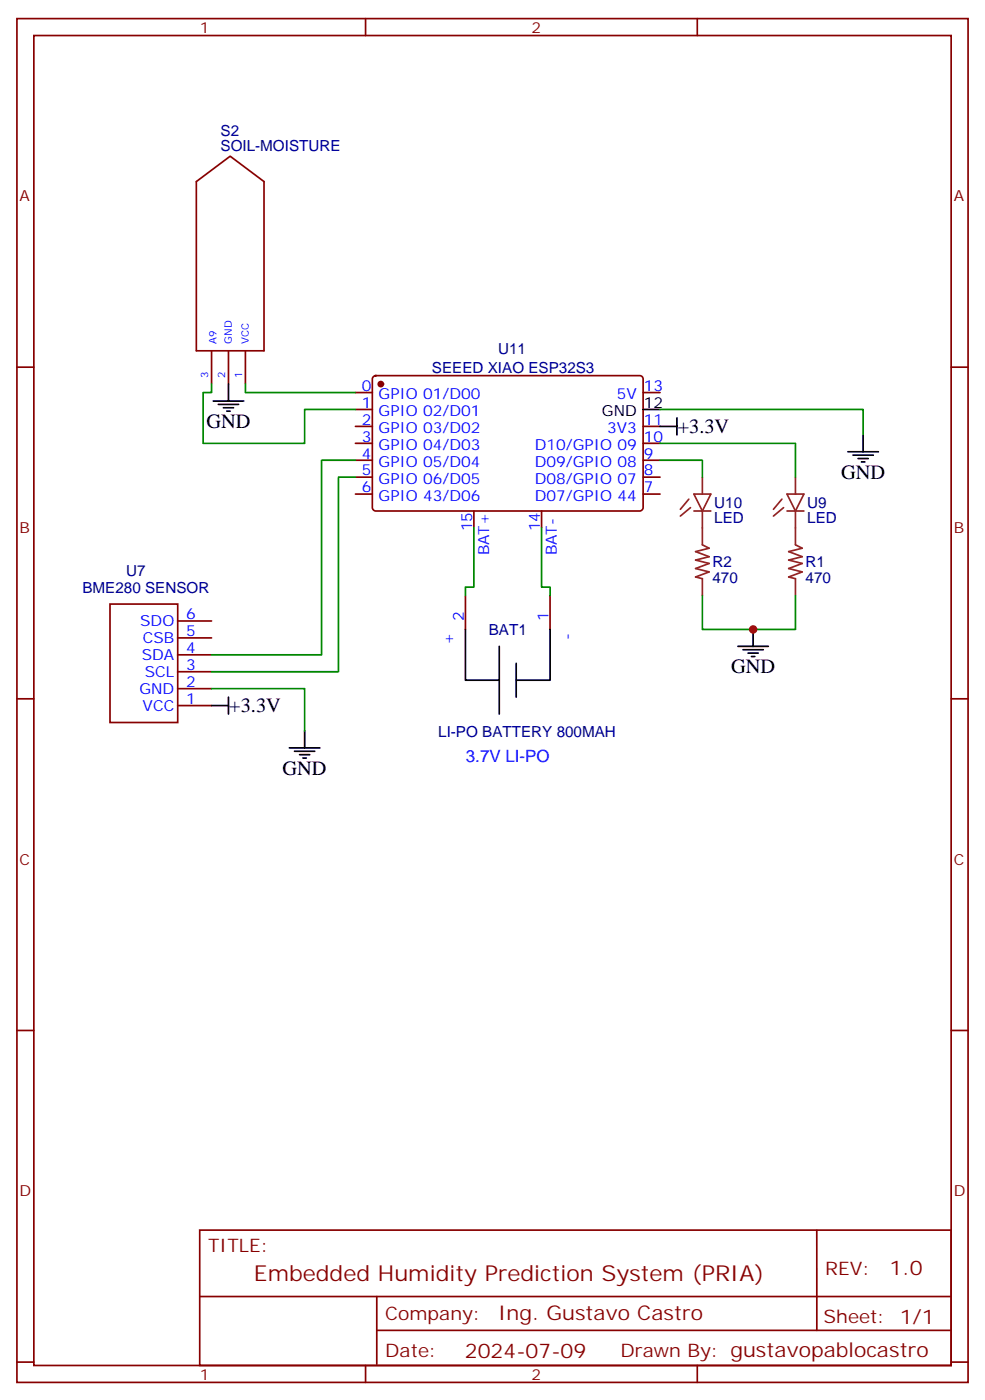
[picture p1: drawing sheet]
<svg xmlns="http://www.w3.org/2000/svg" width="205mm" height="292mm" viewBox="0 0 205 292" stroke-linecap="round" stroke-linejoin="round" font-family="sans-serif">
<g fill="none" stroke="#870000" stroke-width=".35">
<path d="M3.5 3.9h198.3v284.3h-198.3zM7.1 7.4h191.2v277.3h-191.2zM76.2 3.9v3.5M145.3 3.9v3.5M40.9 37.9l7.1-5.3 7 5.3v35.2h-14.1zM3.5 76.6h3.6M44.1 73.1v7M47.6 73.1v7M51.2 73.1v7M77.8 78.5l.5-.2h55a.71 .71 0 0 1 .8 .7v26.8a.76 .76 0 0 1-.8 .7h-55a.76 .76 0 0 1-.7-.7v-26.8zM198.3 76.6h3.5M74.1 81.8h3.5"/>
<path d="M74.1 85.4h3.5M74.1 88.9h3.5M74.1 92.4h3.5M74.1 96h3.5M74.1 99.5h3.5M134.1 81.8h3.5M134.1 88.9h3.5M134.1 92.4h3.5M134.1 96h3.5M134.1 99.5h3.5M74.1 103h3.5M98.8 106.5v3.6"/>
<path d="M112.9 106.5v3.6M134.1 103h3.5M22.9 125.9h14.1v24.7h-14.1zM37 136.5h7.1M37 133h7.1M37 129.5h7.1M97 124.2v7M114.7 124.2v7M3.5 145.7h3.6M37 147.1h7.1M37 143.6h7.1M37 140.1h7.1"/>
<path d="M198.3 145.7h3.5M3.5 214.8h3.6M198.3 214.8h3.5M41.6 256.5h156.7v28.2h-156.7zM170.3 256.5v20.9M41.7 270.3h156.4M78.5 277.4h119.6M78.5 270.3v14.1M3.5 284h3.6M76.2 284.7v3.5M145.3 284.7v3.5M198.3 284h3.5"/>
</g>
<g fill="none" stroke="#000" stroke-width=".35">
<path d="M44.4 83.6h6.4M45.5 84.3h4.2M46.6 85h2.1M47.3 85.7h.7M47.6 80.1v3.5M134.1 85.4h3.5M137.6 88.9h3.5M141.1 87.1v3.6M176.7 94.2h6.4M177.8 94.9h4.2M178.9 95.6h2.1M179.6 96.3h.7"/>
<path d="M179.9 90.7v3.5M97 131.2v10.6h7.1M104.1 134.8v14.1M107.6 138.3v7M114.7 131.2v10.6h-7.1M153.8 134.8h6.4M154.9 135.5h4.2M155.9 136.2h2.1M156.6 136.9h.7M157 131.2v3.6M44.1 147.1h3.5M47.6 145.3v3.6"/>
<path d="M60.3 155.9h6.4M61.4 156.6h4.2M62.4 157.3h2.2M63.1 158h.8M63.5 152.4v3.5"/>
</g>
<path d="M146.4 99.5v3.5M165.8 99.5v3.5M143.6 104.1l-1.8 2.1M143.9 105.8l-2.1 1.8M144.6 106.5h3.6M144.6 103h3.6l-1.8 3.5zM146.4 106.5v7.1l1.4 .7-2.8 .7 2.8 1.1-2.8 .7 2.8 .7-2.8 1 2.8 .7-2.8 1.1 1.4 .4v3.5M163 104.1l-1.8 2.1M163.3 105.8l-2.1 1.8M164 103h3.6l-1.8 3.5zM164 106.5h3.6M165.8 106.5v7.1l1.4 .7-2.8 .7 2.8 1.1-2.8 .7 2.8 .7-2.8 1 2.8 .7-2.8 1.1 1.4 .4v3.5" fill="none" stroke="#8c2424" stroke-width=".35"/>
<circle cx="79.4" cy="80.1" r=".53" fill="#870000" stroke="#870000" stroke-width=".35"/>
<path d="M44.1 80.1v1.7h-1.8v10.6h21.2v-7h10.6M51.2 80.1v1.7h22.9M74.1 96h-7.1v40.5h-22.9M74.1 99.5h-3.5v40.6h-26.5M137.6 92.4h28.2v7.1M137.6 96h8.8v3.5M137.6 85.4h42.3v5.3M98.8 110.1v12.3h-1.8v1.8M112.9 110.1v12.3h1.8v1.8M146.4 124.2v7h19.4v-7M44.1 143.6h19.4v8.8" fill="none" stroke="#008700" stroke-width=".35"/>
<circle cx="157" cy="131.2" r=".88" fill="#c00"/>
<text font-size="4.6" fill="#800" x="52.9" y="267.1">Embedded Humidity Prediction System (PRIA)</text>
<g font-size="4.2">
<text x="43" y="89.3">GND</text>
<text x="141.3" y="90.3">+3.3V</text>
<text x="175.3" y="99.8">GND</text>
<text x="152.4" y="140.4">GND</text>
<text x="47.8" y="148.5">+3.3V</text>
<text x="58.9" y="161.6">GND</text>
</g>
<g font-size="4.2" fill="#800">
<text x="185.4" y="265.7">1.0</text>
<text x="103.8" y="275.3">Ing. Gustavo Castro</text>
<text x="96.9" y="283.1">2024-07-09</text>
</g>
<g font-size="3.9" fill="#800">
<text x="43.4" y="261.1">TITLE:</text>
<text x="172" y="265.7">REV:</text>
<text x="80.3" y="275.3">Company:</text>
<text x="171.7" y="275.9">Sheet: 1/1</text>
<text x="80.3" y="282.9">Date:</text>
<text x="129.3" y="283">Drawn By: gustavopablocastro</text>
</g>
<text font-size="3.5" fill="#00f" x="97.1" y="158.9">3.7V LI-PO</text>
<g font-size="3.2" fill="#800">
<text x="41.6" y="6.9">1</text>
<text x="110.8" y="6.9">2</text>
<text x="4.1" y="42">A</text>
<text x="198.8" y="42">A</text>
<text x="4.1" y="111.1">B</text>
<text x="198.8" y="111.1">B</text>
<text x="4.1" y="180.3">C</text>
<text x="198.8" y="180.3">C</text>
<text x="4.1" y="249.4">D</text>
<text x="198.8" y="249.4">D</text>
<text x="41.6" y="287.7">1</text>
<text x="110.8" y="287.7">2</text>
</g>
<g font-size="3.2" fill="#000080">
<text x="46" y="28.3">S2</text>
<text x="46" y="31.5">SOIL-MOISTURE</text>
<text x="90" y="77.7">SEEED XIAO ESP32S3</text>
<text x="103.8" y="73.9">U11</text>
<text x="148.9" y="105.9">U10</text>
<text x="168.3" y="105.9">U9</text>
<text x="148.9" y="109">LED</text>
<text x="168.3" y="109">LED</text>
<text x="148.5" y="118.3">R2</text>
<text x="167.9" y="118.3">R1</text>
<text x="17.2" y="123.6">BME280 SENSOR</text>
<text x="26.3" y="120.1">U7</text>
<text x="148.5" y="121.5">470</text>
<text x="167.9" y="121.5">470</text>
<text x="101.9" y="132.4">BAT1</text>
<text x="91.3" y="153.6">LI-PO BATTERY 800MAH</text>
</g>
<g font-size="3.2" fill="#00f">
<text x="75.4" y="81.5">0</text>
<text x="78.9" y="83.3">GPIO 01/D00</text>
<text x="128.6" y="83.3">5V</text>
<text x="134.2" y="81.5">13</text>
<text x="75.4" y="85">1</text>
<text x="75.4" y="88.5">2</text>
<text x="78.9" y="86.8">GPIO 02/D01</text>
<text x="134.2" y="88.5">11</text>
<text x="75.4" y="92.1">3</text>
<text x="75.4" y="95.6">4</text>
<text x="78.9" y="90.3">GPIO 03/D02</text>
<text x="78.9" y="93.8">GPIO 04/D03</text>
<text x="111.5" y="93.8">D10/GPIO 09</text>
<text x="126.5" y="90.3">3V3</text>
<text x="134.2" y="95.6">9</text>
<text x="134.2" y="92.1">10</text>
<text x="75.4" y="99.1">5</text>
<text x="78.9" y="97.4">GPIO 05/D04</text>
<text x="78.9" y="100.9">GPIO 06/D05</text>
<text x="111.5" y="100.9">D08/GPIO 07</text>
<text x="111.5" y="97.4">D09/GPIO 08</text>
<text x="134.2" y="99.1">8</text>
<text x="75.4" y="102.7">6</text>
<text x="78.9" y="104.4">GPIO 43/D06</text>
<text x="111.5" y="104.4">D07/GPIO 44</text>
<text x="134.2" y="102.7">7</text>
<text x="98.4" y="110.7" transform="rotate(-90 98.4 110.7)">15</text>
<text x="112.5" y="110.7" transform="rotate(-90 112.5 110.7)">14</text>
<text x="102" y="115.8" transform="rotate(-90 102 115.8)">BAT+</text>
<text x="116.1" y="115.8" transform="rotate(-90 116.1 115.8)">BAT-</text>
<text x="29.2" y="130.5">SDO</text>
<text x="38.8" y="129.1">6</text>
<text x="96.7" y="129.5" transform="rotate(-90 96.7 129.5)">2</text>
<text x="114.3" y="129.5" transform="rotate(-90 114.3 129.5)">1</text>
<text x="29.6" y="137.6">SDA</text>
<text x="29.8" y="134.1">CSB</text>
<text x="38.8" y="136.2">4</text>
<text x="38.8" y="132.6">5</text>
<text x="94.5" y="134.5" transform="rotate(-90 94.5 134.5)">+</text>
<text x="119.2" y="133.4" transform="rotate(-90 119.2 133.4)">-</text>
<text x="30.2" y="141.1">SCL</text>
<text x="38.8" y="143.2">2</text>
<text x="38.8" y="139.7">3</text>
<text x="29.1" y="144.6">GND</text>
<text x="29.7" y="148.2">VCC</text>
<text x="38.8" y="146.8">1</text>
</g>
<g font-size="3.2">
<text x="125.5" y="86.8">GND</text>
<text x="134.2" y="85">12</text>
</g>
<g font-size="2.1" fill="#00f">
<text x="45.1" y="71.7" transform="rotate(-90 45.1 71.7)">A9</text>
<text x="48.3" y="71.7" transform="rotate(-90 48.3 71.7)">GND</text>
<text x="51.8" y="71.7" transform="rotate(-90 51.8 71.7)">VCC</text>
<text x="43.4" y="78.9" transform="rotate(-90 43.4 78.9)">3</text>
<text x="46.9" y="78.9" transform="rotate(-90 46.9 78.9)">2</text>
<text x="50.5" y="78.9" transform="rotate(-90 50.5 78.9)">1</text>
</g>
</svg>
